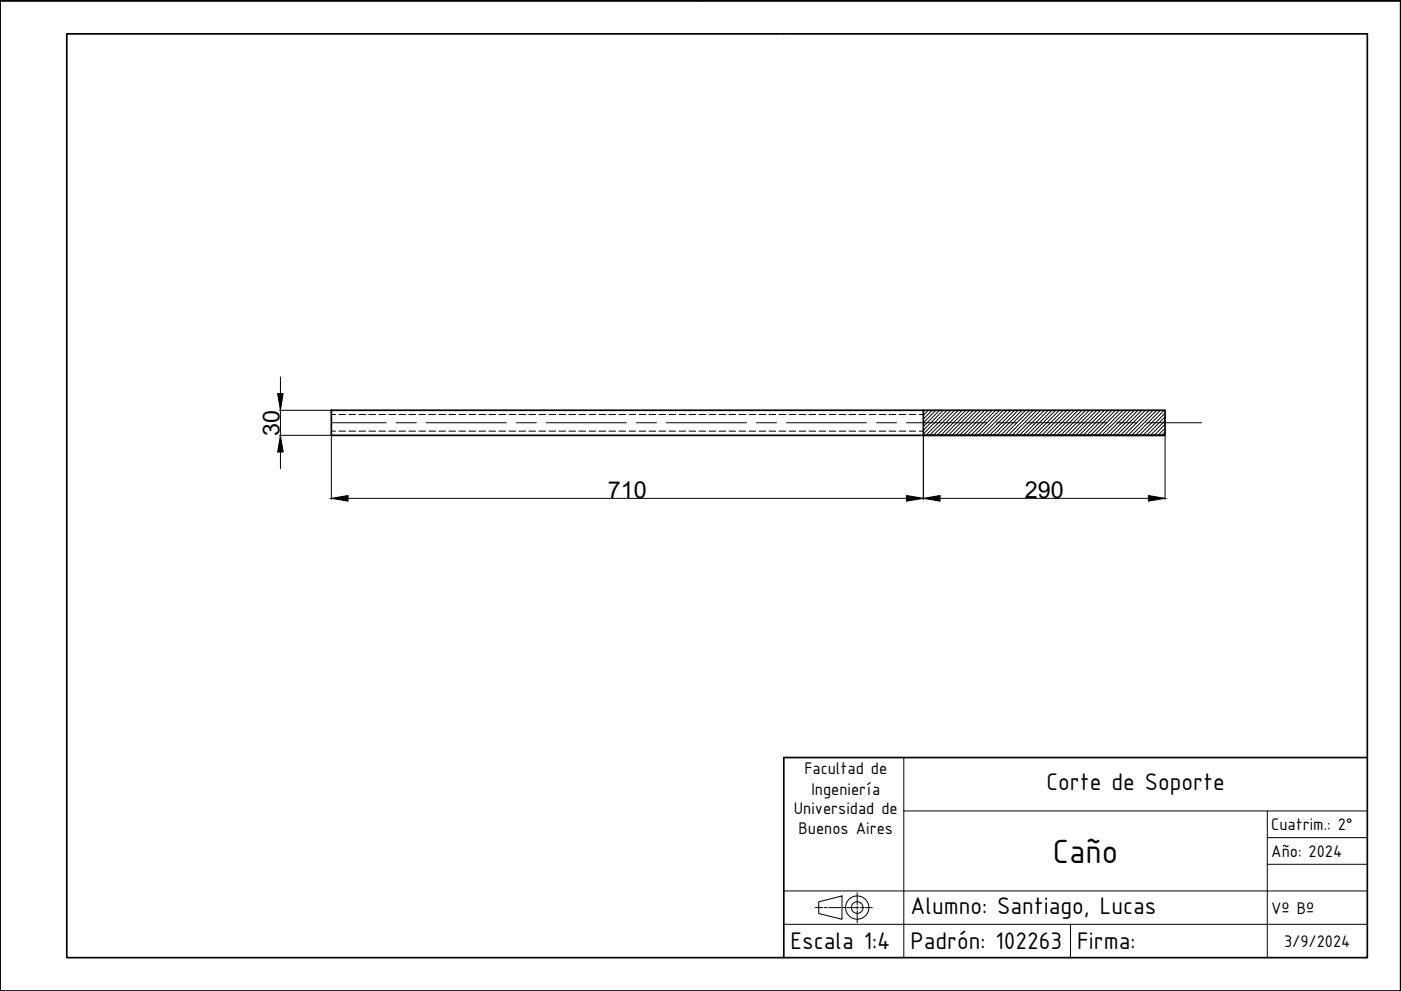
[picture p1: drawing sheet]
<svg xmlns="http://www.w3.org/2000/svg" width="594mm" height="420mm" viewBox="0 0 594 420" stroke-linecap="round" stroke-linejoin="round" font-family="sans-serif">
<!-- layer: 0 -->
<path d="M0 .2h593.9v420h-593.9zM297 .2h-297h593.9h-296.9M140.5 173.9h353.5v10.7h-353.5zM391.5 173.9v10.7h102.5" fill="none" stroke="#000" stroke-width=".72"/>
<!-- layer: Gruesa -->
<path d="M579.8 321.2h-247.4v84.8h-304.1v-391.6h551.5v391.6h-247.4" fill="none" stroke="#000" stroke-width=".72"/>
<!-- layer: Fina -->
<g fill="none" stroke="#000" stroke-width=".42">
<path d="M118.9 159.8v7.1M118.4 173.9h21.9M118.9 173.9v10.7M118.4 184.6h21.9M118.9 191.6v7.1M140.5 184.8v26.9M391.5 184.8v26.9M494 184.8v26.9M147.6 211.3h236.8M398.6 211.3h88.4M383.2 321.2v84.8M383.2 343.8h196.6"/>
<path d="M537.4 343.8v62.2M537.4 355.1h42.4M332.4 377.7h247.4M537.4 366.4h42.4M332.4 391.9h247.4M347.2 382.4l9.8-2.5v9.9l-9.8-2.5zM453.9 391.9v14.1"/>
<circle cx="363.5" cy="384.8" r="4.9"/>
<circle cx="363.5" cy="384.8" r="2.48"/>
</g>
<!-- layer: Ejes -->
<g fill="none" stroke="#000" stroke-width=".42">
<path d="M140.5 179.2h23.3M168 179.2h8.5M180.8 179.2h33.9M218.9 179.2h8.5M231.7 179.2h33.9M269.9 179.2h8.4M282.6 179.2h33.9M320.8 179.2h8.5M333.5 179.2h34M371.7 179.2h8.5M384.4 179.2h33.9M392.1 173.9l-.6 .6"/>
<path d="M393.7 173.9l-2.2 2.2M395.3 173.9l-3.8 3.8M396.8 173.9l-5.3 5.4M398.4 173.9l-6.9 6.9M400 173.9l-8.5 8.6M401.6 173.9l-10.1 10.1M403.2 173.9l-10.6 10.7M404.8 173.9l-10.6 10.7M406.4 173.9l-10.6 10.7M408 173.9l-10.7 10.7M409.5 173.9l-10.6 10.7M411.1 173.9l-10.6 10.7"/>
<path d="M412.7 173.9l-10.6 10.7M414.3 173.9l-10.6 10.7M415.9 173.9l-10.6 10.7M417.5 173.9l-10.6 10.7M419.1 173.9l-10.6 10.7M420.7 173.9l-10.7 10.7M422.2 173.9l-10.6 10.7M422.6 179.2h8.5M423.8 173.9l-10.6 10.7M425.4 173.9l-10.6 10.7M427 173.9l-10.6 10.7M428.6 173.9l-10.6 10.7"/>
<path d="M430.2 173.9l-10.6 10.7M431.8 173.9l-10.6 10.7M433.4 173.9l-10.7 10.7M434.9 173.9l-10.6 10.7M435.3 179.2h34M436.5 173.9l-10.6 10.7M438.1 173.9l-10.6 10.7M439.7 173.9l-10.6 10.7M441.3 173.9l-10.6 10.7M442.9 173.9l-10.6 10.7M444.5 173.9l-10.6 10.7M446.1 173.9l-10.7 10.7"/>
<path d="M447.6 173.9l-10.6 10.7M449.2 173.9l-10.6 10.7M450.8 173.9l-10.6 10.7M452.4 173.9l-10.6 10.7M454 173.9l-10.6 10.7M455.6 173.9l-10.6 10.7M457.2 173.9l-10.6 10.7M458.8 173.9l-10.7 10.7M460.3 173.9l-10.6 10.7M461.9 173.9l-10.6 10.7M463.5 173.9l-10.6 10.7M465.1 173.9l-10.6 10.7"/>
<path d="M466.7 173.9l-10.6 10.7M468.3 173.9l-10.6 10.7M469.9 173.9l-10.6 10.7M471.5 173.9l-10.7 10.7M473 173.9l-10.6 10.7M473.5 179.2h8.5M474.6 173.9l-10.6 10.7M476.2 173.9l-10.6 10.7M477.8 173.9l-10.6 10.7M479.4 173.9l-10.6 10.7M481 173.9l-10.6 10.7M482.6 173.9l-10.6 10.7"/>
<path d="M484.2 173.9l-10.7 10.7M485.7 173.9l-10.6 10.7M486.2 179.2h23.3M487.3 173.9l-10.6 10.7M488.9 173.9l-10.6 10.7M490.5 173.9l-10.6 10.7M492.1 173.9l-10.6 10.7M493.7 173.9l-10.6 10.7M494 175.2l-9.3 9.4M494 176.7l-7.8 7.9M494 178.4l-6.2 6.2M494 179.9l-4.6 4.7"/>
<path d="M494 181.5l-3 3.1M494 183.1l-1.4 1.5M363.5 378.5v5M345.7 384.8h3.2M349.5 384.8h1.3M351.5 384.8h5M357.2 384.8h1.2M359.1 384.8h5.1M363.5 384.2v1.2M363.5 386.1v5.1M364.8 384.8h1.3M366.7 384.8h3.2"/>
</g>
<!-- layer: 0 -->
<g fill="#000">
<circle cx="593.9" cy=".2" r=".36"/>
<circle cx="593.9" cy="420.2" r=".36"/>
</g>
<!-- layer: Fina -->
<path d="M117.7 166.9h2.4l-1.2 7zM118.9 184.6l1.2 7h-2.4zM140.5 211.3l7.1-1.2v2.4zM384.4 210.1l7.1 1.2-7.1 1.2zM391.5 211.3l7.1-1.2v2.4zM487 210.1l7 1.2-7 1.2z" fill="#000" stroke="#000" stroke-width=".42"/>
<!-- layer: Trazos -->
<g fill="none" stroke="#000" stroke-width=".42">
<path d="M140.5 173.9v1.8h1.8M143.7 175.7h2.8M148 175.7h2.7M152.2 175.7h2.8M156.4 175.7h2.9M160.7 175.7h2.8M164.9 175.7h2.8M169.2 175.7h2.8M173.4 175.7h2.8M177.6 175.7h2.9M181.9 175.7h2.8M186.1 175.7h2.8"/>
<path d="M190.4 175.7h2.8M194.6 175.7h2.8M198.8 175.7h2.9M203.1 175.7h2.8M207.3 175.7h2.8M211.6 175.7h2.8M215.8 175.7h2.9M220 175.7h2.9M224.3 175.7h2.8M228.6 175.7h2.8M232.8 175.7h2.8M237 175.7h2.9"/>
<path d="M241.3 175.7h2.8M245.5 175.7h2.8M249.8 175.7h2.8M254 175.7h2.8M258.2 175.7h2.9M262.5 175.7h2.8M266.7 175.7h2.8M271 175.7h2.8M275.2 175.7h2.8M279.4 175.7h2.9M283.7 175.7h2.8M288 175.7h2.7"/>
<path d="M292.2 175.7h2.8M296.4 175.7h2.9M300.7 175.7h2.8M304.9 175.7h2.8M309.2 175.7h2.8M313.4 175.7h2.8M317.6 175.7h2.9M321.9 175.7h2.8M326.1 175.7h2.8M330.4 175.7h2.8M334.6 175.7h2.8M338.8 175.7h2.9"/>
<path d="M343.1 175.7h2.8M347.3 175.7h2.8M351.6 175.7h2.8M355.8 175.7h2.8M360 175.7h2.9M364.3 175.7h2.8M368.6 175.7h2.7M372.8 175.7h2.8M377 175.7h2.9M381.3 175.7h2.8M385.5 175.7h2.8M389.8 175.7h1.7"/>
<path d="M142.3 182.8h-1.8v1.8M143.7 182.8h2.8M148 182.8h2.7M152.2 182.8h2.8M156.4 182.8h2.9M160.7 182.8h2.8M164.9 182.8h2.8M169.2 182.8h2.8M173.4 182.8h2.8M177.6 182.8h2.9M181.9 182.8h2.8M186.1 182.8h2.8"/>
<path d="M190.4 182.8h2.8M194.6 182.8h2.8M198.8 182.8h2.9M203.1 182.8h2.8M207.3 182.8h2.8M211.6 182.8h2.8M215.8 182.8h2.9M220 182.8h2.9M224.3 182.8h2.8M228.6 182.8h2.8M232.8 182.8h2.8M237 182.8h2.9"/>
<path d="M241.3 182.8h2.8M245.5 182.8h2.8M249.8 182.8h2.8M254 182.8h2.8M258.2 182.8h2.9M262.5 182.8h2.8M266.7 182.8h2.8M271 182.8h2.8M275.2 182.8h2.8M279.4 182.8h2.9M283.7 182.8h2.8M288 182.8h2.7"/>
<path d="M292.2 182.8h2.8M296.4 182.8h2.9M300.7 182.8h2.8M304.9 182.8h2.8M309.2 182.8h2.8M313.4 182.8h2.8M317.6 182.8h2.9M321.9 182.8h2.8M326.1 182.8h2.8M330.4 182.8h2.8M334.6 182.8h2.8M338.8 182.8h2.9"/>
<path d="M343.1 182.8h2.8M347.3 182.8h2.8M351.6 182.8h2.8M355.8 182.8h2.8M360 182.8h2.9M364.3 182.8h2.8M368.6 182.8h2.7M372.8 182.8h2.8M377 182.8h2.9M381.3 182.8h2.8M385.5 182.8h2.8M389.8 182.8h1.7"/>
</g>
<text font-size="15.4" x="446.4" y="366">Caño</text>
<g font-size="11">
<text x="443.7" y="335">Corte de Soporte</text>
<text x="386.1" y="387.6">Alumno: Santiago, Lucas</text>
<text x="335.2" y="402.5">Escala 1:4</text>
<text x="386.1" y="402.5">Padrón: 102263</text>
<text x="456.8" y="402.5">Firma:</text>
</g>
<g font-size="9.9">
<text x="118.5" y="184.7" transform="rotate(-90 118.5 184.7)">30</text>
<text x="257.8" y="210.9">710</text>
<text x="434.6" y="210.9">290</text>
</g>
<g font-size="7.7">
<text x="341.1" y="328.3">Facultad de</text>
<text x="344" y="337">Ingeniería</text>
<text x="336.6" y="345.2">Universidad de</text>
<text x="338.6" y="353.5">Buenos Aires</text>
<text x="539" y="351.7">Cuatrim.: 2°</text>
<text x="539" y="363.3">Año: 2024</text>
<text x="539" y="387.4">Vº Bº</text>
<text x="544.5" y="401.4">3/9/2024</text>
</g>
</svg>
